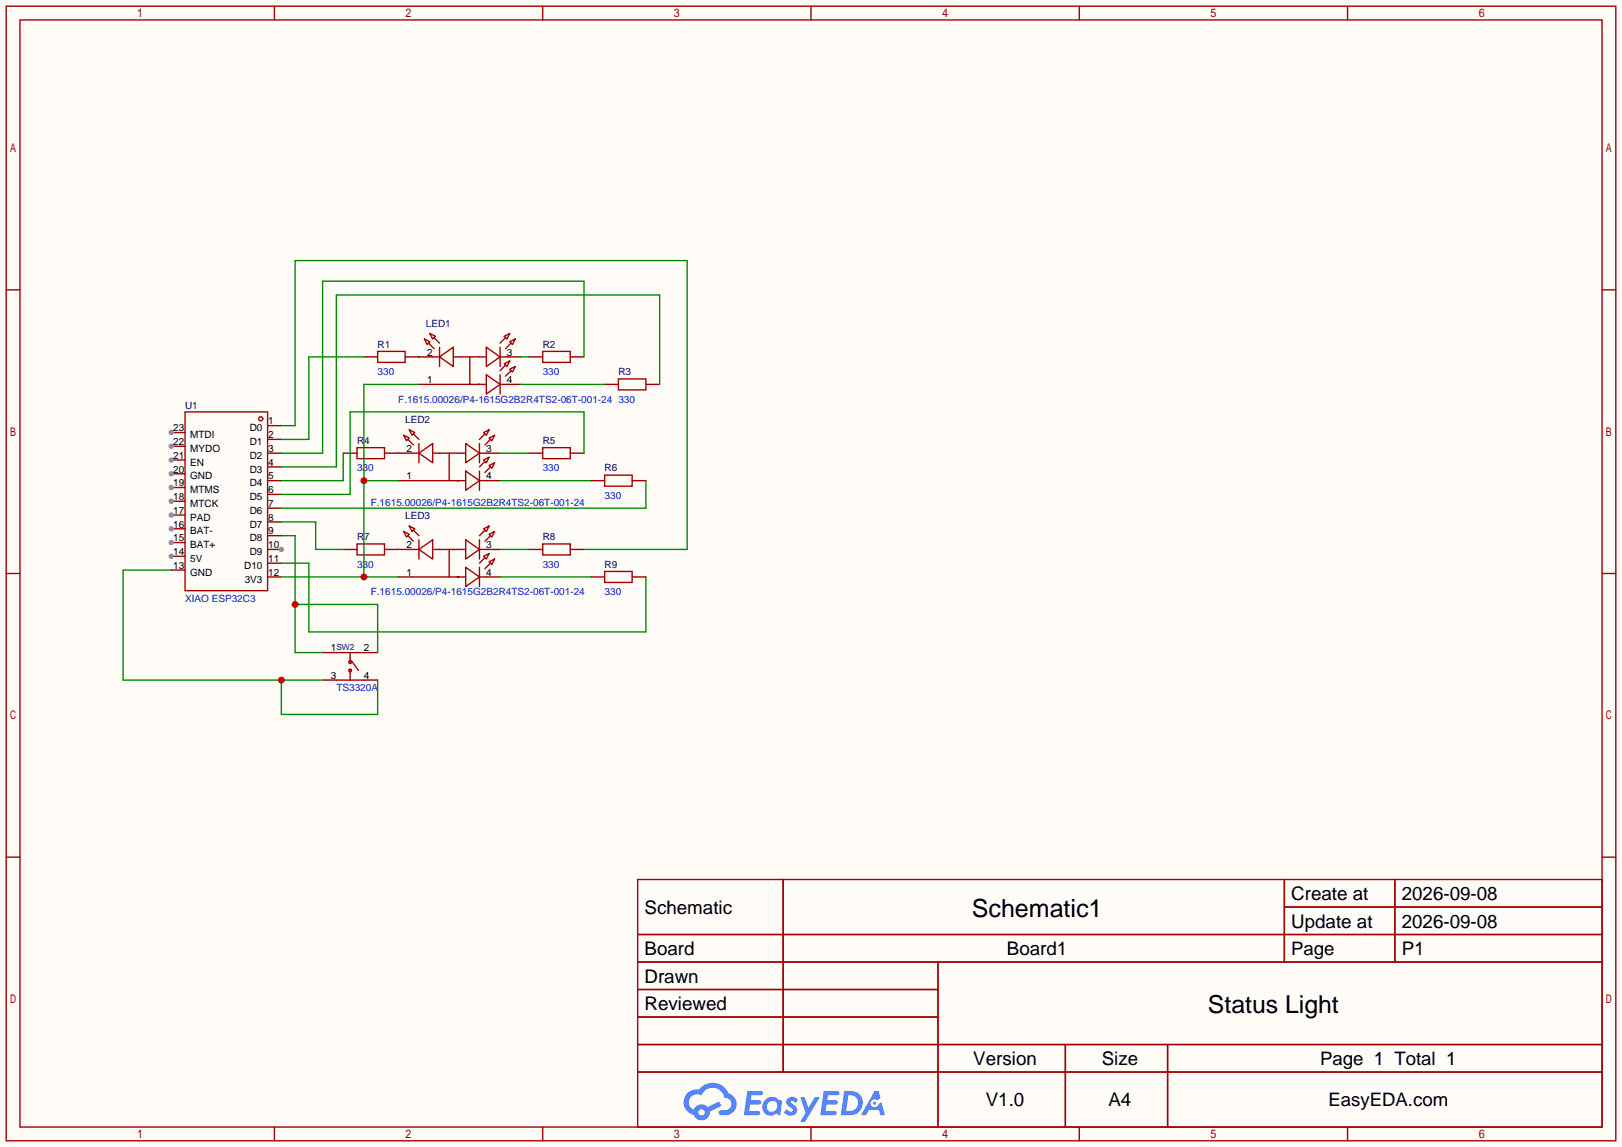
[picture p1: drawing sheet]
<svg xmlns="http://www.w3.org/2000/svg" width="299mm" height="212mm" viewBox="0 0 299 212" stroke-linecap="round" stroke-linejoin="round" font-family="sans-serif">
<path d="M0 0h299.5v211.8h-299.5z" fill="#fffcf7"/>
<g fill="none" stroke="#a10000" stroke-width=".25">
<path d="M1.1 1.1h297.2v209.6h-297.2zM3.7 3.7h292.1v204.5h-292.1zM50.7 1.1v2.6M100.2 1.1v2.6M149.7 1.1v2.6M199.3 1.1v2.6M248.8 1.1v2.6M1.1 53.5h2.6M295.8 53.5h2.5M1.1 105.9h2.6M295.8 105.9h2.5M1.1 158.3h2.6"/>
<path d="M295.8 158.3h2.5M117.7 162.4h178.1v45.8h-178.1zM117.7 172.6h178.1M117.7 177.7h178.1M144.6 162.4v35.6M173.2 177.7v30.5M237.1 162.4v15.3M237.1 167.5h58.7M257.5 162.4v15.3M117.7 182.8h55.5M117.7 192.9h178.1M117.7 187.8h55.5"/>
<path d="M117.7 198h178.1M196.7 192.9v15.3M215.6 192.9v15.3M50.7 208.2v2.5M100.2 208.2v2.5M149.7 208.2v2.5M199.3 208.2v2.5M248.8 208.2v2.5"/>
</g>
<g fill="#5487ff">
<path d="M145.5 202.8a1.3 1.3 0 0 1 1.8 .3l-.4 .6a.54 .54 0 0 0-.9-.2l.1 .2a1.58 1.58 0 0 1 1.1 1.6 1.43 1.43 0 0 1-2.5 .1l.5-.6a.64 .64 0 0 0 .5 .5 .64 .64 0 0 0 .7-.3l-.2-.2a1.6 1.6 0 0 1-1-1.6z"/>
<path d="M147.7 202.7h.9l.7 1.9 1.1-1.9h.9l-2.7 4.5h-.9l1-1.7z"/>
<path d="M138 201.5h1.6a1.31 1.31 0 0 1 1.2 .2 .4 .4 0 0 1-.3 .6h-1.8l-.1 .9h1.6a.4 .4 0 0 1 .4 .4 .4 .4 0 0 1-.4 .4h-1.7l-.2 1.2h.8a1.23 1.23 0 0 1 1.2 .2 .39 .39 0 0 1-.3 .6h-2.7z"/>
<path d="M152.1 201.5h1.6a1.32 1.32 0 0 1 1.3 .2 .39 .39 0 0 1-.4 .6h-1.7l-.2 .9h1.7a.4 .4 0 0 1 .3 .4 .4 .4 0 0 1-.4 .4h-1.7l-.2 1.2h.8a1.23 1.23 0 0 1 1.2 .2 .39 .39 0 0 1-.3 .6h-2.7z"/>
<path d="M161.5 201.5h.7l.4 1.3-.7 .4a.75 .75 0 0 0-1.1 .3 .75 .75 0 0 0 .5 1 .75 .75 0 0 0 .9-.6l.6-.3 .6 2.4h-.9l-.2-1h-1.9l-.5 1h-.9z"/>
<path d="M155.9 201.5l-.7 4.5h1.5a2.27 2.27 0 0 0 2.6-2.3 2.27 2.27 0 0 0-2.7-2.2zM156.6 202.3a1.5 1.5 0 0 1 1.8 1.5 1.5 1.5 0 0 1-1.9 1.4h-.3z"/>
<path d="M141.3 203.1a1.62 1.62 0 0 0-.4 2.1 1.62 1.62 0 0 0 2 .7l.4-.3 .3 .3 .5 .1 .3-2.5-.2-.3h-.4a1.58 1.58 0 0 0-2.5-.1zM141.9 203.6a.99 .99 0 0 1 1.6 .3 .99 .99 0 0 1-.9 1.4 .94 .94 0 0 1-1-.5 .94 .94 0 0 1 .3-1.2z"/>
<path d="M126.9 201.9a2.37 2.37 0 0 0 1.2 4 1.54 1.54 0 0 0 1.7 1 1.54 1.54 0 0 0 1.3-1.6l2.1-1.1-.5-.8-2 1.1a1.57 1.57 0 0 0-2.6 .4 1.5 1.5 0 0 1-.8-2.1 1.5 1.5 0 0 1 2.2-.5 2.23 2.23 0 0 1 2.3-1.4 2.23 2.23 0 0 1 2 1.8 1.16 1.16 0 0 1 1.2 1.1 1.16 1.16 0 0 1-1 1.3h-.7a.47 .47 0 0 0-.6 .3 .47 .47 0 0 0 .4 .6 2.23 2.23 0 0 0 2.3-.7 2.23 2.23 0 0 0 .4-2.3 2.16 2.16 0 0 0-1.3-1.1 3.2 3.2 0 0 0-5.4-.7l-1.2 .1zM129 205.4a.58 .58 0 0 1 1.1 0 .58 .58 0 0 1-1.1 0z"/>
<circle cx="161.5" cy="203.8" r=".28"/>
</g>
<path d="M31.6 79.9h2.6" fill="none" stroke="#870000" stroke-width=".25"/>
<circle cx="31.6" cy="79.9" r=".51" fill="#999"/>
<path d="M31.6 82.4h2.6" fill="none" stroke="#870000" stroke-width=".25"/>
<circle cx="31.6" cy="82.4" r=".51" fill="#999"/>
<path d="M31.6 85h2.6" fill="none" stroke="#870000" stroke-width=".25"/>
<circle cx="31.6" cy="85" r=".51" fill="#999"/>
<path d="M31.6 87.5h2.6" fill="none" stroke="#870000" stroke-width=".25"/>
<circle cx="31.6" cy="87.5" r=".51" fill="#999"/>
<path d="M31.6 90h2.6" fill="none" stroke="#870000" stroke-width=".25"/>
<circle cx="31.6" cy="90" r=".51" fill="#999"/>
<path d="M31.6 92.6h2.6" fill="none" stroke="#870000" stroke-width=".25"/>
<circle cx="31.6" cy="92.6" r=".51" fill="#999"/>
<path d="M31.6 95.1h2.6" fill="none" stroke="#870000" stroke-width=".25"/>
<circle cx="31.6" cy="95.1" r=".51" fill="#999"/>
<path d="M31.6 97.7h2.6" fill="none" stroke="#870000" stroke-width=".25"/>
<circle cx="31.6" cy="97.7" r=".51" fill="#999"/>
<path d="M31.6 100.2h2.6" fill="none" stroke="#870000" stroke-width=".25"/>
<circle cx="31.6" cy="100.2" r=".51" fill="#999"/>
<path d="M31.6 102.7h2.6" fill="none" stroke="#870000" stroke-width=".25"/>
<circle cx="31.6" cy="102.7" r=".51" fill="#999"/>
<path d="M31.6 105.3h2.6M49.4 106.6h2.5M49.4 104h2.5M49.4 101.5h2.5" fill="none" stroke="#870000" stroke-width=".25"/>
<circle cx="51.9" cy="101.5" r=".51" fill="#999"/>
<g fill="none" stroke="#870000" stroke-width=".25">
<path d="M49.4 78.6h2.5M67.2 65.9h2.5M74.8 65.9h5.1M77.3 71h2.6M93.6 71h2.5M93.6 65.9h2.5M97.7 65.9h2.5M105.3 65.9h2.5M111.6 71h2.6M119.3 71h2.5M49.4 98.9h2.5M49.4 96.4h2.5"/>
<path d="M49.4 93.9h2.5M49.4 91.3h2.5M49.4 88.8h2.5M49.4 86.2h2.5M49.4 83.7h2.5M49.4 81.2h2.5M63.4 83.7h2.5M71 83.7h5.1M73.5 88.8h2.6M89.8 88.8h2.5M89.8 83.7h2.5M97.7 83.7h2.5"/>
<path d="M105.3 83.7h2.5M109.1 88.8h2.5M116.7 88.8h2.6M63.4 101.5h2.5M71 101.5h5.1M73.5 106.6h2.6M89.8 106.6h2.5M89.8 101.5h2.5M97.7 101.5h2.5M105.3 101.5h2.5M109.1 106.6h2.5M116.7 106.6h2.6"/>
<path d="M59.6 120.5h2.5M59.6 125.6h2.5M67.2 120.5h2.5M67.2 125.6h2.5"/>
</g>
<g fill="none" stroke="#a10000" stroke-width=".25">
<path d="M34.2 76.1h15.2v33h-15.2zM69.7 64.9h5.1v2h-5.1zM75.6 79.4l1 .5-.5 .5zM78.4 62.6l1 .5-.5 .5zM79.1 63.4l1 1M79.4 61.6l1 .5-.5 .5zM79.9 65.9h1.3M79.9 71h6.8M80.1 62.4l1.1 1M81.2 65.9l2.5-1.8v3.6zM81.2 64.1v3.6M83.7 65.9h6.1"/>
<path d="M86.7 65.9v5.1h1.8h-.2M88.5 71h1.3M89.3 79.9l1-.5-.5 1zM89.8 64.1l2.5 1.8-2.5 1.8zM89.8 69.2l2.5 1.8-2.5 1.8zM92.3 65.9h1.3M92.3 64.1v3.6M92.3 69.2v3.6M92.3 71h1.3M93.1 62.1l1-.5-.5 1zM93.1 67.2l1-.5-.5 1zM93.3 62.4l-1 1"/>
<path d="M93.3 67.4l-1 1.1M94.1 63.1l1-.5-.5 1zM94.1 68.2l1-.5-.5 1zM94.4 63.4l-1.1 1M94.4 68.5l-1.1 1M100.2 64.9h5.1v2h-5.1zM114.2 70h5.1v2h-5.1zM65.9 82.7h5.1v2h-5.1zM74.5 80.4l1.1 .5-.5 .5zM74.5 98.2l1.1 .5-.5 .5zM75.3 81.2l1 1M75.3 98.9l1 1"/>
<path d="M75.6 97.2l1 .5-.5 .5zM76.1 83.7h1.2M76.1 88.8h6.8M76.3 80.1l1 1.1M76.3 97.9l1 1M77.3 83.7l2.6-1.8v3.6zM77.3 81.9v3.6M77.3 99.7v3.6M79.9 83.7h6.1M82.9 83.7v5.1h1.8h-.2M84.7 88.8h1.3M86 81.9l2.5 1.8-2.5 1.8z"/>
<path d="M86 87l2.5 1.8-2.5 1.8zM86 99.7l2.5 1.8-2.5 1.8zM88.5 83.7h1.3M88.5 81.9v3.6M88.5 87v3.6M88.5 99.7v3.6M88.5 88.8h1.3M89.3 85l1-.5-.5 1zM89.3 97.7l1-.5-.5 1zM89.5 80.1l-1 1.1M89.5 85.2l-1 1M89.5 97.9l-1 1"/>
<path d="M90.3 80.9l1-.5-.5 1zM90.3 86l1-.5-.5 1zM90.3 98.7l1-.5-.5 1zM90.6 81.2l-1.1 1M90.6 86.2l-1.1 1M90.6 98.9l-1.1 1M100.2 82.7h5.1v2h-5.1zM111.6 87.8h5.1v2h-5.1zM65.9 100.5h5.1v2h-5.1zM76.1 101.5h1.2M76.1 106.6h6.8M77.3 101.5l2.6-1.8v3.6z"/>
<path d="M79.9 101.5h6.1M82.9 101.5v5.1h1.8h-.2M84.7 106.6h1.3M86 104.8l2.5 1.8-2.5 1.7zM88.5 104.8v3.5M88.5 101.5h1.3M88.5 106.6h1.3M89.3 102.7l1-.5-.5 1.1zM89.5 103l-1 1M90.3 103.8l1-.5-.5 1zM90.6 104l-1.1 1M100.2 100.5h5.1v2h-5.1z"/>
<path d="M111.6 105.5h5.1v2.1h-5.1zM62.1 120.5h5.1M62.1 125.6h5.1M64.6 120.5v1.8M64.6 123.8v1.8M64.9 122l1.3 1.8"/>
<circle cx="48.1" cy="77.3" r=".38"/>
<circle cx="64.6" cy="122.3" r=".25"/>
<circle cx="64.6" cy="123.8" r=".25"/>
</g>
<path d="M77.3 71h-10.1v35.6M67.2 88.8h6.3M51.9 106.6h21.6" fill="none" stroke="#008700" stroke-width=".25"/>
<g fill="#c00">
<circle cx="67.2" cy="88.8" r=".63"/>
<circle cx="67.2" cy="106.6" r=".63"/>
</g>
<g fill="none" stroke="#008700" stroke-width=".25">
<path d="M51.9 78.6h2.6v-30.5h72.4v53.4h-19.1M67.2 65.9h-10.2v15.3h-5.1M77.3 65.9h.1M96.1 65.9h1.6M96.1 71h15.5M107.8 65.9v-14h-48.2v31.8h-7.7M121.8 71v-16.5h-59.7v31.7h-10.2M51.9 96.4h6.4v5.1h5.1M51.9 98.9h2.6v21.6h5.1M63.4 83.7v5.1h-11.5M73.5 83.7h.1M92.3 83.7h5.4"/>
<path d="M92.3 88.8h16.8M107.8 83.7v-7.6h-43.2v15.2h-12.7M119.3 88.8v5.1h-67.4M51.9 104h5.1v12.7h62.3v-10.1M54.5 111.6h15.2v8.9M73.5 101.5h.1M92.3 101.5h5.4M92.3 106.6h16.8"/>
</g>
<circle cx="54.5" cy="111.6" r=".63" fill="#c00"/>
<path d="M31.6 105.3h-8.9v20.3h36.9M51.9 125.6v6.4h17.8v-6.4" fill="none" stroke="#008700" stroke-width=".25"/>
<circle cx="51.9" cy="125.6" r=".63" fill="#c00"/>
<g font-size="4.6">
<text x="179.4" y="169.4">Schematic1</text>
<text x="223" y="187.1">Status Light</text>
</g>
<g font-size="3.5">
<text x="238.4" y="166.2">Create at</text>
<text x="258.8" y="166.2">2026-09-08</text>
<text x="119" y="168.8">Schematic</text>
<text x="238.4" y="171.3">Update at</text>
<text x="258.8" y="171.3">2026-09-08</text>
<text x="119" y="176.4">Board</text>
<text x="185.9" y="176.4">Board1</text>
<text x="258.8" y="176.4">P1</text>
<text x="119" y="181.5">Drawn</text>
<text x="119" y="186.6">Reviewed</text>
<text x="179.7" y="196.7">Version</text>
<text x="203.4" y="196.7">Size</text>
<text x="182" y="204.3">V1.0</text>
<text x="204.7" y="204.3">A4</text>
</g>
<g font-size="3.4">
<text x="238.4" y="176.4">Page</text>
<text x="243.7" y="196.7">Page 1 Total 1</text>
<text x="245.3" y="204.3">EasyEDA.com</text>
</g>
<g font-size="1.8" fill="#000080">
<text x="69.7" y="64.2">R1</text>
<text x="78.6" y="60.4">LED1</text>
<text x="100.2" y="64.2">R2</text>
<text x="114.2" y="69.3">R3</text>
<text x="34.2" y="75.6">U1</text>
<text x="65.9" y="82">R4</text>
<text x="74.8" y="78.2">LED2</text>
<text x="100.2" y="82">R5</text>
<text x="111.6" y="87">R6</text>
<text x="74.8" y="95.9">LED3</text>
<text x="65.9" y="99.7">R7</text>
<text x="100.2" y="99.7">R8</text>
<text x="111.6" y="104.8">R9</text>
</g>
<g font-size="1.8">
<text x="78.9" y="65.7">2</text>
<text x="93.6" y="65.7">3</text>
<text x="78.9" y="70.8">1</text>
<text x="93.6" y="70.8">4</text>
<text x="32" y="79.7">23</text>
<text x="32" y="82.2">22</text>
<text x="35.1" y="80.9">MTDI</text>
<text x="35.1" y="83.5">MYDO</text>
<text x="46.1" y="82.2">D1</text>
<text x="46.1" y="79.7">D0</text>
<text x="49.5" y="83.5">3</text>
<text x="49.5" y="80.9">2</text>
<text x="49.5" y="78.4">1</text>
<text x="75" y="83.5">2</text>
<text x="89.8" y="83.5">3</text>
<text x="32" y="84.7">21</text>
<text x="32" y="87.3">20</text>
<text x="32" y="89.8">19</text>
<text x="35.1" y="86">EN</text>
<text x="35.1" y="88.5">GND</text>
<text x="46.1" y="89.8">D4</text>
<text x="46.1" y="87.3">D3</text>
<text x="46.1" y="84.7">D2</text>
<text x="49.5" y="88.5">5</text>
<text x="49.5" y="86">4</text>
<text x="75" y="88.5">1</text>
<text x="89.8" y="88.5">4</text>
<text x="32" y="92.4">18</text>
<text x="32" y="94.9">17</text>
<text x="35.1" y="91.1">MTMS</text>
<text x="35.1" y="93.6">MTCK</text>
<text x="46.1" y="94.9">D6</text>
<text x="46.1" y="92.4">D5</text>
<text x="49.5" y="93.6">7</text>
<text x="49.5" y="91.1">6</text>
<text x="32" y="97.4">16</text>
<text x="32" y="100">15</text>
<text x="35.1" y="96.2">PAD</text>
<text x="35.1" y="98.7">BAT-</text>
<text x="35.1" y="101.2">BAT+</text>
<text x="46.1" y="100">D8</text>
<text x="46.1" y="97.4">D7</text>
<text x="49.5" y="101.2">10</text>
<text x="49.5" y="98.7">9</text>
<text x="49.5" y="96.2">8</text>
<text x="75" y="101.2">2</text>
<text x="89.8" y="101.2">3</text>
<text x="32" y="102.5">14</text>
<text x="32" y="105.1">13</text>
<text x="35.1" y="103.8">5V</text>
<text x="35.1" y="106.3">GND</text>
<text x="45.1" y="105.1">D10</text>
<text x="45.2" y="107.6">3V3</text>
<text x="46.1" y="102.5">D9</text>
<text x="49.5" y="106.3">12</text>
<text x="49.5" y="103.8">11</text>
<text x="75" y="106.3">1</text>
<text x="89.8" y="106.3">4</text>
<text x="61.1" y="120.3">1</text>
<text x="61.1" y="125.4">3</text>
<text x="67.2" y="120.3">2</text>
<text x="67.2" y="125.4">4</text>
</g>
<g font-size="1.8" fill="#00f">
<text x="69.7" y="69.3">330</text>
<text x="100.2" y="69.3">330</text>
<text x="73.5" y="74.3">F.1615.00026/P4-1615G2B2R4TS2-06T-001-24</text>
<text x="114.2" y="74.3">330</text>
<text x="65.9" y="87">330</text>
<text x="100.2" y="87">330</text>
<text x="68.5" y="93.4">F.1615.00026/P4-1615G2B2R4TS2-06T-001-24</text>
<text x="111.6" y="92.1">330</text>
<text x="65.9" y="104.8">330</text>
<text x="100.2" y="104.8">330</text>
<text x="34.2" y="111.2">XIAO ESP32C3</text>
<text x="68.5" y="109.9">F.1615.00026/P4-1615G2B2R4TS2-06T-001-24</text>
<text x="111.6" y="109.9">330</text>
<text x="62.1" y="127.7">TS3320A</text>
</g>
<text font-size="1.6" fill="#000080" x="62.1" y="120.1">SW2</text>
</svg>
